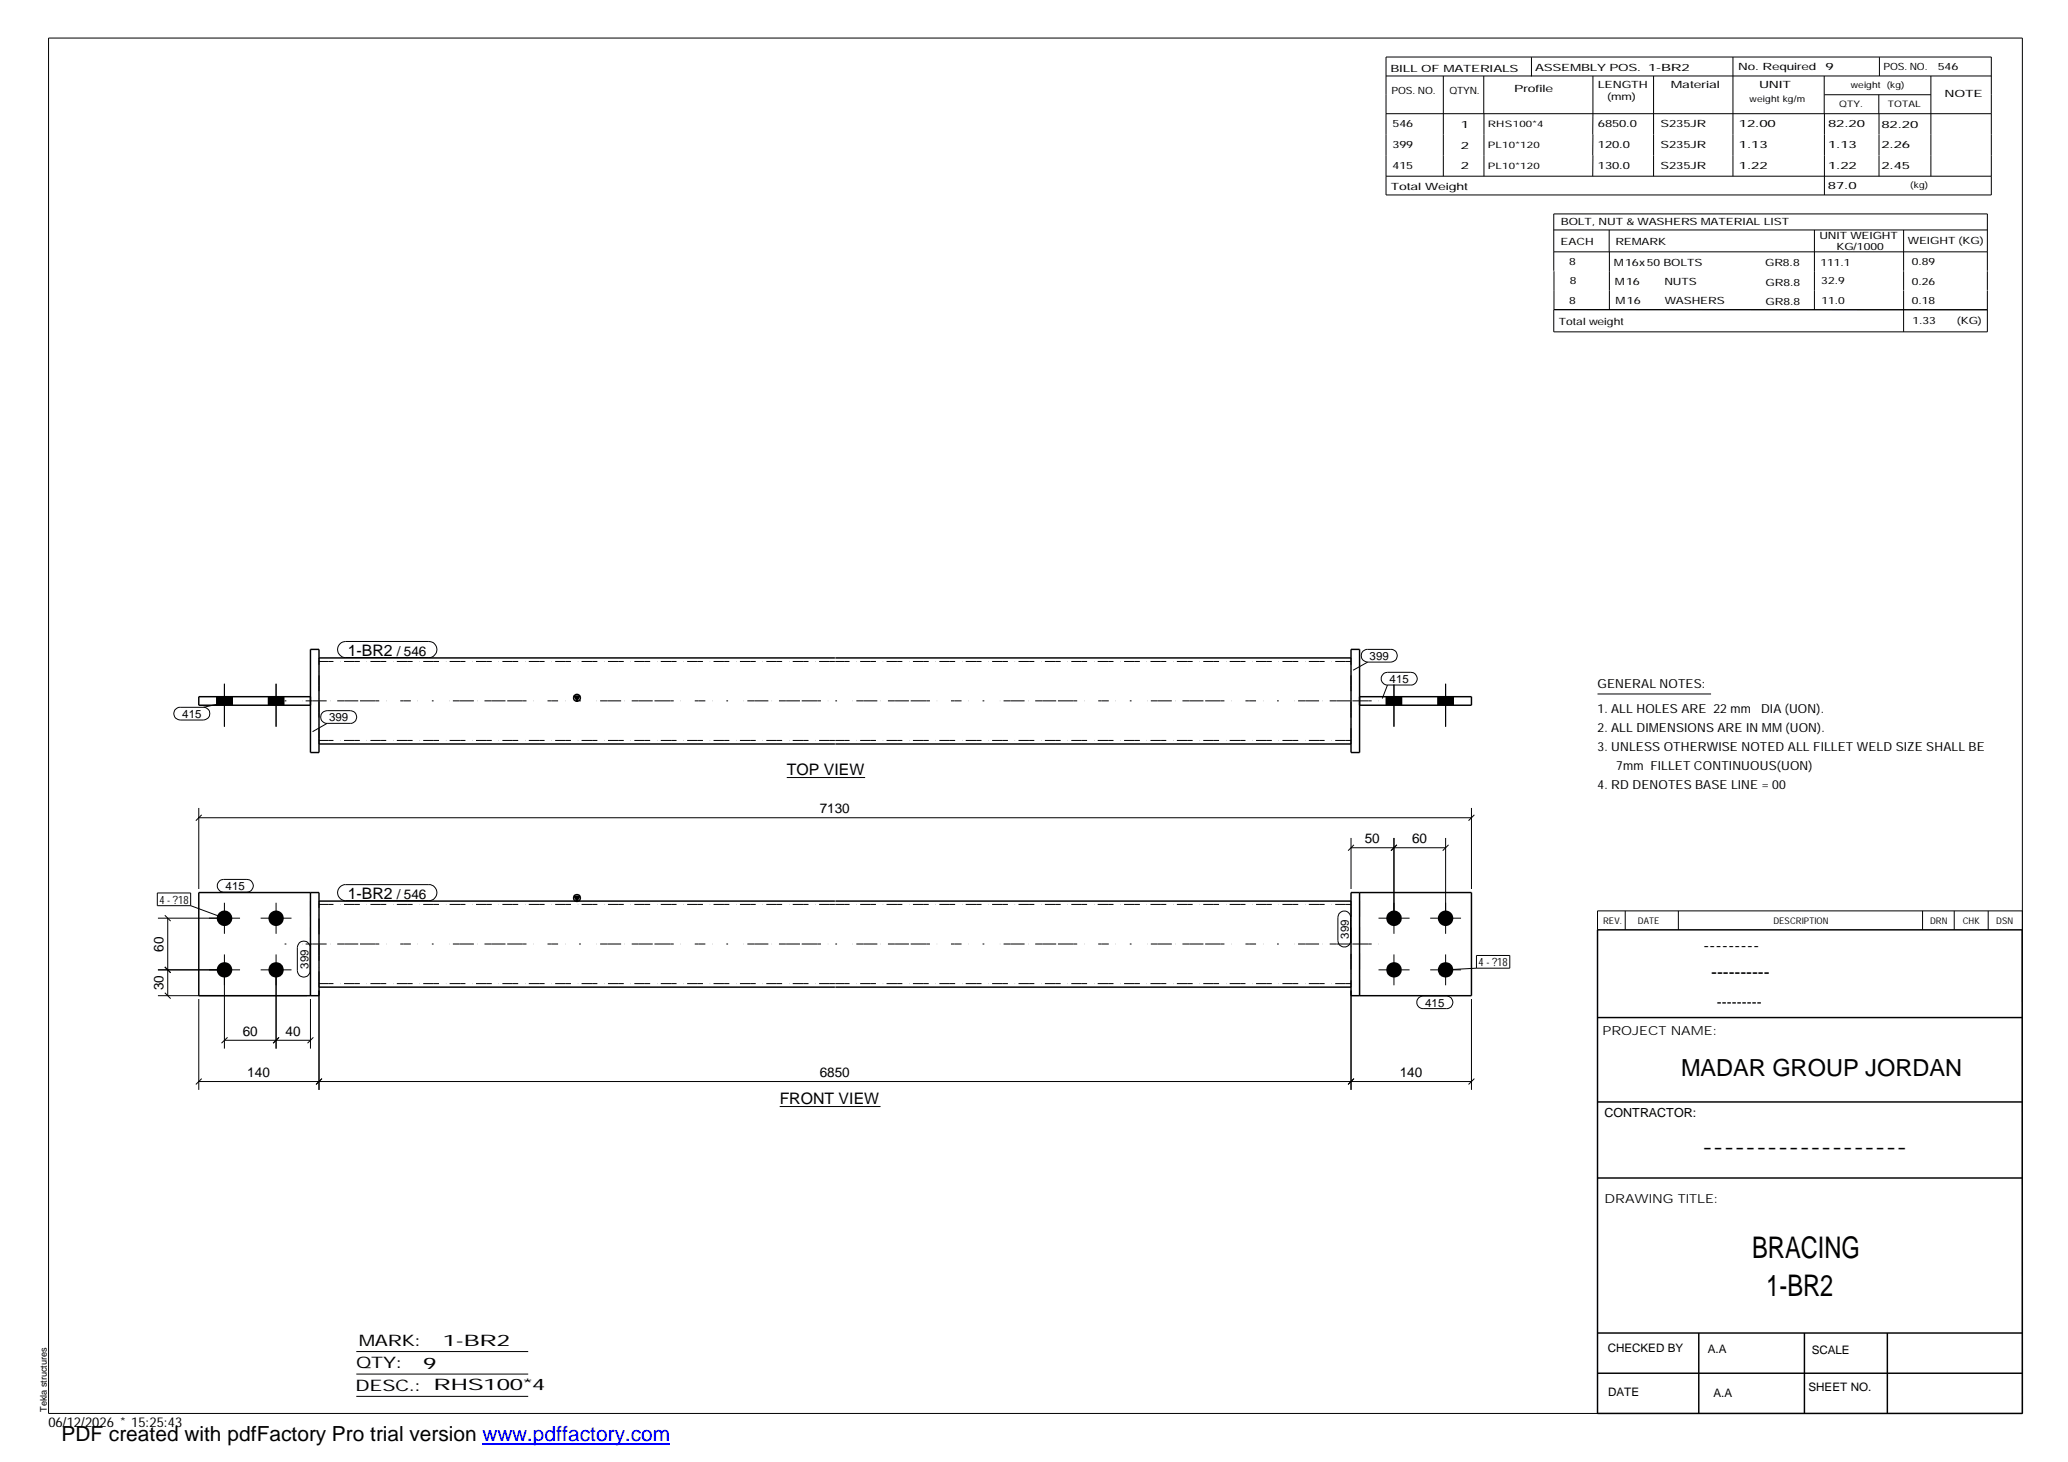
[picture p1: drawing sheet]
<svg xmlns="http://www.w3.org/2000/svg" width="420mm" height="297mm" viewBox="0 0 420 297" stroke-linecap="round" stroke-linejoin="round" font-family="sans-serif">
<g fill="#000">
<path d="M116.7 141.4h1.1l-.6 1zM116.7 182.1h1.1l-.6 1z"/>
<path d="M44 141.5h3.2v1.8h-3.2z" fill-rule="evenodd"/>
<path d="M44 141.5h3.2v1.8h-3.2z" fill-rule="evenodd"/>
<path d="M54.5 141.5h3.2v1.8h-3.2z" fill-rule="evenodd"/>
<path d="M54.5 141.5h3.2v1.8h-3.2z" fill-rule="evenodd"/>
<path d="M281.6 141.5h3.2v1.8h-3.2z" fill-rule="evenodd"/>
<path d="M281.6 141.5h3.2v1.8h-3.2z" fill-rule="evenodd"/>
<path d="M292.1 141.5h3.2v1.8h-3.2z" fill-rule="evenodd"/>
<path d="M292.1 141.5h3.2v1.8h-3.2z" fill-rule="evenodd"/>
<circle cx="45.6" cy="186.6" r="1.58"/>
<circle cx="45.6" cy="197" r="1.57"/>
<circle cx="56.1" cy="186.6" r="1.57"/>
<circle cx="56.1" cy="197" r="1.56"/>
<circle cx="283.2" cy="186.6" r="1.57"/>
<circle cx="283.2" cy="197.1" r="1.57"/>
<circle cx="293.7" cy="197" r="1.56"/>
<circle cx="293.7" cy="186.6" r="1.57"/>
</g>
<g fill="none" stroke="#000" stroke-width=".2">
<path d="M9.9 7.7h401v279.5h-401zM281.6 11.6h123v28h-123zM281.6 15.4h123M293.2 15.4v20.4M301.5 15.4v7.7M311.1 11.6v3.9M323.6 15.4v16.2M336 15.4v20.4M352.1 11.6v24.2M370.6 15.4v7.7M370.7 19.2h21.6M381.7 19.2v3.9"/>
<path d="M381.8 11.6v3.8M392.3 15.4v20.4M281.6 23.1h123M281.6 35.8h123M301.5 23.1v12.7M323.6 31.6v4.2M370.7 23.1v16.5M381.8 23.1v12.7M315.7 51.2h88.1M315.7 55v-11.5h88.1v11.5M315.7 46.7h88.1M315.7 55.1v7.8"/>
<path d="M326.9 46.7v4.5M327 51.2v11.7M368.6 46.7v16.2M386.8 46.7v8.3M386.8 55.1v3.8M386.8 59v8.4M403.8 55.1v3.8M403.8 59v8.4h-88.1v-4.5M315.7 62.9h88.1M45.6 138.9v8.7M56.1 138.9v8.7M69.1 130.8l.5-.3 .6-.2h16.9a1.63 1.63 0 0 1 1.7 1.7 1.63 1.63 0 0 1-1.7 1.6h-16.9a1.61 1.61 0 0 1-1.5-1 1.61 1.61 0 0 1 .4-1.8z"/>
<path d="M276.9 132.3l.7-.4h5a1.29 1.29 0 0 1 1.3 1.3 1.29 1.29 0 0 1-1.3 1.3h-4.7a1.31 1.31 0 0 1-1.3-.8 1.31 1.31 0 0 1 .3-1.4zM277.9 134.5l-3 1.7M281.2 136.8l.7-.2h4.7a1.29 1.29 0 0 1 1.4 1.3 1.29 1.29 0 0 1-1.4 1.3h-4.7a1.3 1.3 0 0 1-1.2-.9 1.3 1.3 0 0 1 .5-1.5zM281.9 139.2l-1.1 2.7M283.2 139.1v8.5M293.7 138.9v8.7M35.7 144.1l.7-.4h4.9a1.29 1.29 0 0 1 1.3 1.3 1.29 1.29 0 0 1-1.3 1.3h-4.7a1.31 1.31 0 0 1-1.2-.8 1.31 1.31 0 0 1 .3-1.4zM44 141.5v1.8M45 142.9l-3.7 .8M47.2 141.5v1.8M54.5 141.5v1.8M57.7 141.5v1.8"/>
<path d="M65.5 144.8l1-.4h4.7a1.29 1.29 0 0 1 1.3 1.3 1.29 1.29 0 0 1-1.3 1.3h-4.7a1.28 1.28 0 0 1-1.3-.8 1.28 1.28 0 0 1 .3-1.4zM66.5 147l-3 1.7M159.9 158h15.9M281.6 141.5v1.8M284.8 141.5v1.8M292.1 141.5v1.8M295.3 141.5v1.8M324.6 141h23M40.4 166.1h258.6M40.4 164.2v16.4M41 165.6l-1.2 1.1M44.7 178.9l.7-.2h4.8a1.29 1.29 0 0 1 1.3 1.3 1.29 1.29 0 0 1-1.3 1.3h-4.8a1.3 1.3 0 0 1-1.2-1 1.3 1.3 0 0 1 .5-1.4z"/>
<path d="M274.5 170.3v10.3M274.5 172.2h19.2M275.1 171.6l-1.2 1.2M283.2 170.3v19.4M283.8 171.6l-1.2 1.2M293.7 170.3v19.4M294.3 171.6l-1.2 1.2M299 164.2v16.4M299.6 165.6l-1.2 1.1M32 181.4h6.7v2.6h-6.7zM32.1 197h16.7M32.1 186.5h16.7"/>
<path d="M33.5 196.5l1.2 1.1M33.5 186l1.2 1.1M34.1 186.5v15.8M38.7 184l6.9 2.5M45.6 183.4v6.3M45.6 193.9v19.1M53 197h6.2M53 186.5h6.2M56.1 183.4v6.3M56.1 193.9v19.1M60.8 191.6a1.27 1.27 0 0 1 1.4-.3 1.27 1.27 0 0 1 .8 1.2v4.7a1.29 1.29 0 0 1-1.3 1.3 1.29 1.29 0 0 1-1.3-1.3v-4.7zM69.1 180.2l.8-.5h17.2a1.63 1.63 0 0 1 1.7 1.7 1.63 1.63 0 0 1-1.7 1.6h-16.9a1.62 1.62 0 0 1-1.5-1 1.62 1.62 0 0 1 .4-1.8z"/>
<path d="M272.2 185.5a1.27 1.27 0 0 1 1.4-.3 1.27 1.27 0 0 1 .8 1.2v4.7a1.29 1.29 0 0 1-1.3 1.3 1.29 1.29 0 0 1-1.3-1.3v-4.7zM280.1 197h6.3M280.1 186.5h6.3M283.2 193.9v6.3M290.6 197h6.2M290.6 186.5h6.2M293.7 193.9v6.3M300 194.1h6.7v2.6h-6.7zM300 196.7l-6.3 .3M330.2 185.1v3.8M341 185.1v3.8M390.6 185.1v3.8"/>
<path d="M397 185.1v3.8M403.9 185.1v3.8M410.9 185.1h-86.3v3.8M32.1 202.3h30.3M33.5 201.7l1.2 1.2M40.4 203v18.4M40.4 219.7h258.6M41 219.1l-1.2 1.2M45.6 211.4h17.5M46.2 210.8l-1.2 1.1M56.7 210.8l-1.2 1.1M63.1 203v10"/>
<path d="M63.7 210.8l-1.2 1.1M64.8 201.2v20.2M65.4 219.1l-1.2 1.2M274.5 201.2v20.2M275.1 219.1l-1.2 1.2M288.2 202.7l.9-.4h4.8a1.29 1.29 0 0 1 1.3 1.3 1.29 1.29 0 0 1-1.3 1.3h-4.8a1.28 1.28 0 0 1-1.2-.8 1.28 1.28 0 0 1 .3-1.4zM299 203v18.4M299.6 219.1l-1.2 1.2M158.4 224.8h20.5M72.4 274.6h34.9M72.4 279.2h34.9M72.4 283.7h34.9"/>
</g>
<g fill="none" stroke="#000" stroke-width=".3">
<path d="M63.1 131.9h1.7v21h-1.7zM64.8 133.7h104.8M169.7 133.7h104.8M274.5 131.9h1.7v21h-1.7zM63.1 141.5h-22.7v1.8h22.7M64.8 151.2h104.8M116.7 141.4h1.1l-.6 1zM169.7 151.2h104.8M276.2 141.5h22.8v1.8h-22.8M40.4 181.3h24.4v21h-24.4zM63.1 181.3v21M64.8 183.1h104.8"/>
<path d="M116.7 182.1h1.1l-.6 1zM169.7 183.1h104.8M274.5 181.3h24.5v21h-24.5zM276.2 181.3v21M324.6 188.9h86.2l.1 98.3h-86.3zM64.8 200.6h104.8M169.7 200.6h104.8M324.6 206.7h86.3M324.6 239.3h86.3M324.6 223.9h86.3M324.6 270.8h86.3M324.6 279h86.3"/>
<path d="M345.1 270.8v16.4M366.6 270.8v16.4M383.5 270.8v16.4"/>
<circle cx="117.2" cy="141.8" r=".68"/>
<circle cx="117.2" cy="182.4" r=".69"/>
</g>
<g fill="none" stroke="#000" stroke-width=".2" stroke-dasharray="1.1 0 2.1 .7 0 1.4" stroke-linecap="butt">
<path d="M169.6 134.4h-104.8M274.5 134.4h-104.8M64.8 151.2v-17.5M169.6 150.4h-104.8M274.5 151.2v-17.5M274.5 150.4h-104.8M169.6 199.8h-104.8M169.6 183.8h-104.8M274.5 183.1v17.5M274.5 199.8h-104.8M274.5 183.8h-104.8M63.1 202.3v-21"/>
<path d="M64.8 200.6v-17.5M276.2 202.3v-21"/>
</g>
<path d="M57.8 142.4h111.8M169.7 142.4h111.8M57.8 191.8h111.8M169.7 191.8h111.8" fill="none" stroke="#000" stroke-width=".2" stroke-dasharray=".4 3.2 0 .7 1.4 0 2.8 .7 0 1.4 1.4 0 2.8" stroke-linecap="butt"/>
<path d="M98 293.3h38.2" fill="none" stroke="#00f" stroke-width=".3"/>
<g font-size="6.1">
<text x="356" y="255.5">BRACING</text>
<text x="358.9" y="263.3">1-BR2</text>
</g>
<text font-size="4.8" x="341.5" y="218.6">MADAR GROUP JORDAN</text>
<text font-size="4.2" x="12.5" y="292.7">PDF created with pdfFactory Pro trial version www.pdffactory.com</text>
<g font-size="3.6">
<text x="346.1" y="193.2">---------</text>
<text x="347.7" y="198.6">----------</text>
<text x="345.8" y="234.2">-------------------</text>
</g>
<g font-size="3.2">
<text x="70.7" y="133.2">1-BR2</text>
<text x="159.9" y="157.4">TOP VIEW</text>
<text x="70.7" y="182.6">1-BR2</text>
<text x="158.4" y="224.3">FRONT VIEW</text>
<text x="72.9" y="273.5">MARK:</text>
<text x="90" y="273.5">1-BR2</text>
<text x="72.4" y="278">QTY:</text>
<text x="86" y="278.1">9</text>
<text x="72.2" y="282.6">DESC.:</text>
<text x="88.1" y="282.4">RHS100*4</text>
</g>
<text font-size="3" x="348.8" y="204.5">---------</text>
<g font-size="2.8">
<text x="80.6" y="133.2">/ 546</text>
<text x="166.5" y="165.2">7130</text>
<text x="277.3" y="171.3">50</text>
<text x="286.9" y="171.3">60</text>
<text x="80.6" y="182.6">/ 546</text>
<text x="33.2" y="193.4" transform="rotate(-90 33.2 193.4)">60</text>
<text x="33.2" y="201.2" transform="rotate(-90 33.2 201.2)">30</text>
<text x="49.3" y="210.4">60</text>
<text x="58" y="210.4">40</text>
<text x="50.2" y="218.8">140</text>
<text x="166.5" y="218.8">6850</text>
<text x="284.4" y="218.8">140</text>
<text x="9.8" y="290">06/12/2026 * 15:25:43</text>
</g>
<g font-size="2.5">
<text x="324.6" y="139.9">GENERAL NOTES:</text>
<text x="324.6" y="148.7">2. ALL DIMENSIONS ARE IN MM(UON).</text>
<text x="324.6" y="144.9">1. ALL HOLES ARE 22 mm</text>
<text x="357.8" y="144.9">DIA (UON).</text>
<text x="324.6" y="152.5">3. UNLESS OTHERWISE NOTED ALL FILLET WELD SIZE SHALL BE</text>
<text x="324.6" y="160.2">4. RD DENOTES BASE LINE = 00</text>
<text x="328.4" y="156.4">7mm FILLET CONTINUOUS(UON)</text>
<text x="325.6" y="210.3">PROJECT NAME:</text>
<text x="326" y="226.9">CONTRACTOR:</text>
<text x="326" y="244.4">DRAWING TITLE:</text>
</g>
<g font-size="2.4">
<text x="326.7" y="274.7">CHECKED BY</text>
<text x="347" y="275">A.A</text>
<text x="368.1" y="275.1">SCALE</text>
<text x="326.7" y="283.6">DATE</text>
<text x="348.1" y="283.9">A.A</text>
<text x="367.5" y="282.6">SHEET NO.</text>
</g>
<g font-size="2.3">
<text x="278.3" y="134.1">399</text>
<text x="282.3" y="138.8">415</text>
<text x="37" y="145.9">415</text>
<text x="66.8" y="146.5">399</text>
<text x="32.4" y="183.6">4- ?18</text>
<text x="45.8" y="180.8">415</text>
<text x="274" y="190.7" transform="rotate(-90 274 190.7)">399</text>
<text x="62.7" y="196.8" transform="rotate(-90 62.7 196.8)">399</text>
<text x="300.4" y="196.3">4- ?18</text>
<text x="289.6" y="204.5">415</text>
</g>
<g font-size="2">
<text x="282.5" y="14.6">BILL OF MATERIALS</text>
<text x="311.9" y="14.4">ASSEMBLY POS.</text>
<text x="324.6" y="17.9">LENGTH</text>
<text x="334.9" y="14.4">1-BR2</text>
<text x="339.5" y="17.9">Material</text>
<text x="353.1" y="14.2">No. Required</text>
<text x="357.4" y="17.9">UNIT</text>
<text x="370.9" y="14.2">9</text>
<text x="382.7" y="14.2">POS. NO.</text>
<text x="393.7" y="14.3">546</text>
<text x="282.7" y="19.1">POS. NO.</text>
<text x="294.5" y="19">QTYN.</text>
<text x="307.6" y="18.7">Profile</text>
<text x="326.5" y="20.4">(mm)</text>
<text x="395.1" y="19.6">NOTE</text>
<text x="282.9" y="25.8">546</text>
<text x="296.8" y="26">1</text>
<text x="324.7" y="25.9">6850.0</text>
<text x="337.4" y="25.9">S235JR</text>
<text x="353.3" y="25.9">12.00</text>
<text x="371.4" y="25.9">82.20</text>
<text x="382.3" y="25.9">82.20</text>
<text x="282.9" y="30">399</text>
<text x="282.9" y="34.3">415</text>
<text x="296.8" y="30.2">2</text>
<text x="296.8" y="34.4">2</text>
<text x="324.7" y="30.1">120.0</text>
<text x="324.7" y="34.4">130.0</text>
<text x="337.4" y="30.1">S235JR</text>
<text x="337.4" y="34.3">S235JR</text>
<text x="353.3" y="30.1">1.13</text>
<text x="353.3" y="34.4">1.22</text>
<text x="371.4" y="30.1">1.13</text>
<text x="371.4" y="34.3">1.22</text>
<text x="382.3" y="30.2">2.26</text>
<text x="382.3" y="34.4">2.45</text>
<text x="282.6" y="38.6">Total Weight</text>
<text x="371.4" y="38.5">87.0</text>
<text x="317.1" y="45.7">BOLT, NUT &amp; WASHERS MATERIAL LIST</text>
<text x="317.1" y="49.8">EACH</text>
<text x="318.8" y="53.9">8</text>
<text x="328.2" y="49.7">REMARK</text>
<text x="369.7" y="48.5">UNIT WEIGHT</text>
<text x="373.1" y="50.7">KG/1000</text>
<text x="387.6" y="49.6">WEIGHT (KG)</text>
<text x="388.4" y="53.9">0.89</text>
<text x="318.9" y="57.7">8</text>
<text x="327.9" y="54">M16x50BOLTS</text>
<text x="328.1" y="57.8">M16</text>
<text x="338.2" y="57.8">NUTS</text>
<text x="358.6" y="54">GR8.8</text>
<text x="358.7" y="58.1">GR8.8</text>
<text x="369.9" y="54">111.1</text>
<text x="370" y="57.8">32.9</text>
<text x="388.4" y="57.8">0.26</text>
<text x="316.7" y="65.9">Total weight</text>
<text x="318.8" y="61.8">8</text>
<text x="328.3" y="61.8">M16</text>
<text x="338.2" y="61.8">WASHERS</text>
<text x="358.7" y="62">GR8.8</text>
<text x="370.1" y="61.7">11.0</text>
<text x="388.4" y="61.8">0.18</text>
<text x="388.6" y="65.8">1.33</text>
<text x="397.6" y="65.7">(KG)</text>
</g>
<g font-size="1.9">
<text x="325.7" y="187.8">REV.</text>
<text x="332.8" y="187.6">DATE</text>
<text x="360.3" y="187.7">DESCRIPTION</text>
<text x="392.1" y="187.6">DRN</text>
<text x="398.8" y="187.6">CHK</text>
<text x="405.6" y="187.7">DSN</text>
<text x="9.5" y="286.8" transform="rotate(-90 9.5 286.8)">Tekla structures</text>
</g>
<g font-size="1.8">
<text x="376" y="17.9">weight (kg)</text>
<text x="355.5" y="20.7">weightkg/m</text>
<text x="373.6" y="21.7">QTY.</text>
<text x="383.5" y="21.8">TOTAL</text>
<text x="302.3" y="25.9">RHS100*4</text>
<text x="302.3" y="30.1">PL10*120</text>
<text x="302.3" y="34.3">PL10*120</text>
<text x="388.1" y="38.2">(kg)</text>
</g>
</svg>
